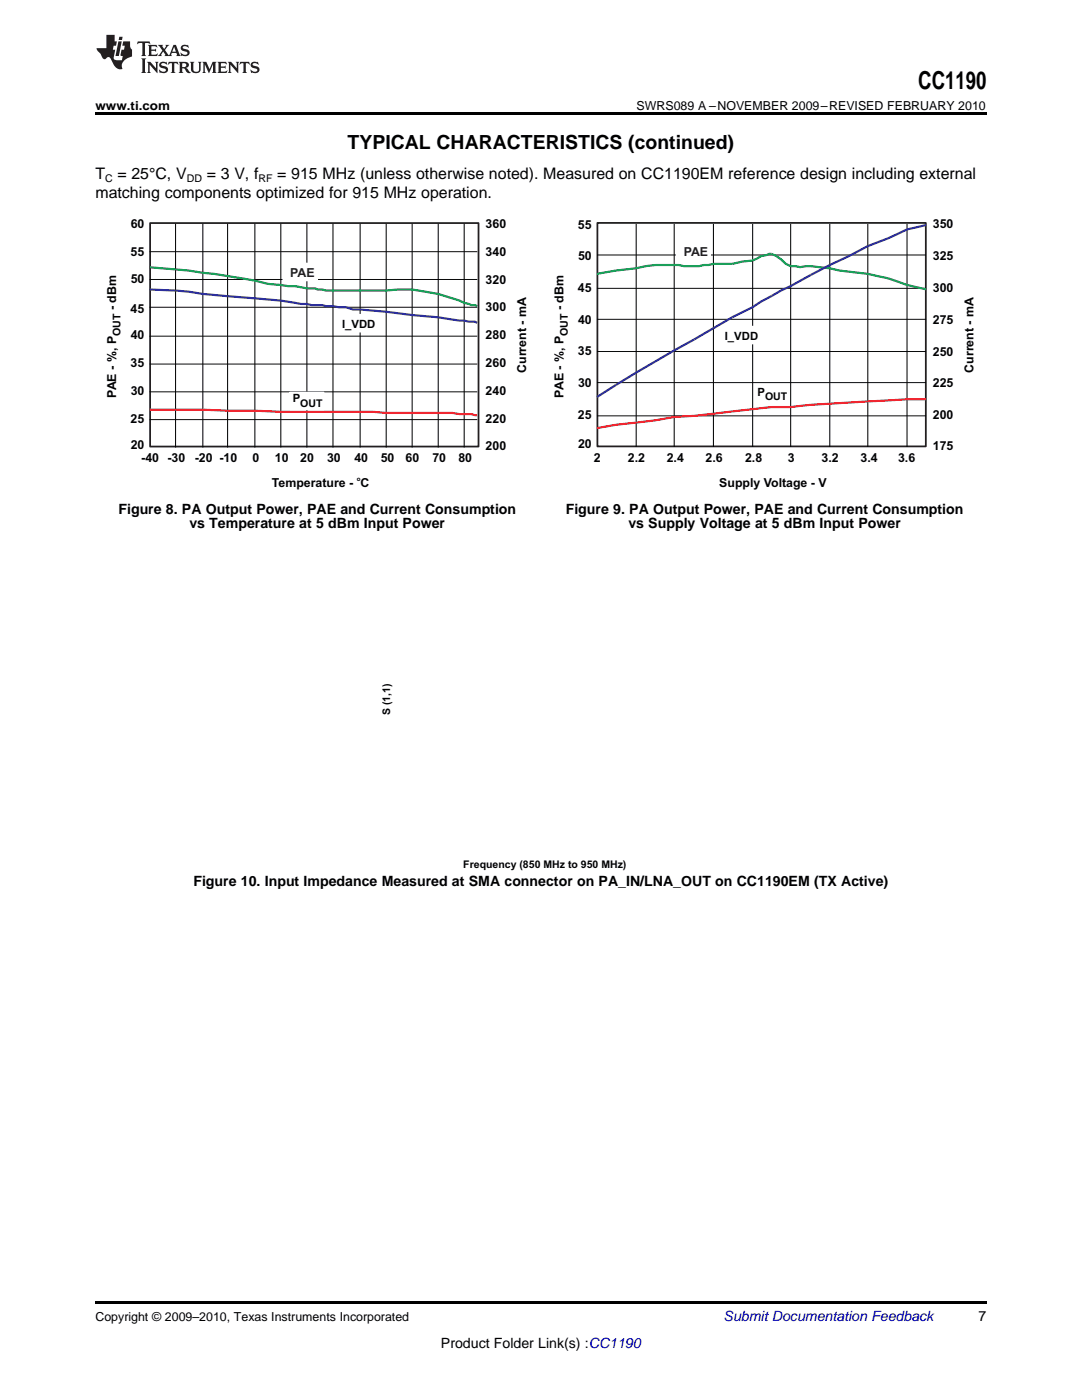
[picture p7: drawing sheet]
<svg xmlns="http://www.w3.org/2000/svg" width="216mm" height="279mm" viewBox="0 0 216 279" stroke-linecap="round" stroke-linejoin="round" font-family="sans-serif">
<g fill="#231f20">
<path d="M27.5 8.3l-.1 .5 .4-.2h.6v.1v2.1l-.2 .4h1l-.3-.4v-2.1l.1-.1h.5l.5 .2-.2-.5zM29.5 9l.2 .3v1.5l-.2 .4h1.8l.2-.6a1.04 1.04 0 0 1-1.3 .2v-.7h.6l.3 .2v-.6l-.3 .2h-.6v-.6l.8-.1 .4 .3-.2-.5zM31.5 9l.9 1.1-.9 1.1h.8l-.2-.2 .5-.7 .4 .7-.2 .2h1.5l-.1-.2 .1-.4h.9l.1 .4-.2 .2h1l-.3-.3-.7-1.9h-.5l-.9 2-.8-1 .9-1h-.8l.1 .3-.3 .5-.4-.6 .2-.2zM34.7 9.3l.4 1h-.7zM36.3 9.1a.63 .63 0 0 0-.2 .7 .63 .63 0 0 0 .6 .4l.6 .2 .1 .2a.75 .75 0 0 1-.7 .4 .75 .75 0 0 1-.6-.5l.1 .7 .1-.1a1.11 1.11 0 0 0 1.5-.6 1.13 1.13 0 0 0-1.2-.8l-.1-.4a1.04 1.04 0 0 1 1.2 .2l-.2-.5-.1 .1-.5-.2zM28.2 11.7l.2 .3v2.2l-.2 .4h1l-.3-.4v-2.2l.3-.3zM29.3 12.3l.3 .4v1.5l-.3 .4h.8l-.2-.4v-1.3l1.5 1.7v-1.9l.2-.4h-.7l.2 .4v.9l-1.1-1.3zM32 12.5a.62 .62 0 0 0-.2 .7 .62 .62 0 0 0 .6 .4l.6 .1 .1 .3a.76 .76 0 0 1-.7 .3 .76 .76 0 0 1-.6-.4l.1 .7 .1-.1a1.11 1.11 0 0 0 1.5-.6 1.13 1.13 0 0 0-1.2-.8l-.1-.4a1.04 1.04 0 0 1 1.2 .2l-.2-.6-.1 .1-.5-.1zM33.7 12.3l-.2 .7a.61 .61 0 0 1 .8-.4v1.6l-.2 .4h.9l-.2-.4v-1.6a.63 .63 0 0 1 .8 .4l-.2-.7zM35.6 12.3l.3 .4v1.5l-.3 .4h1l-.2-.2v-.8l.5 .2a.76 .76 0 0 0 1.2 .7l-1-1a.58 .58 0 0 0 .6-.5 .58 .58 0 0 0-.5-.6zM36.4 12.7l.1-.1a.45 .45 0 0 1 .5 .1 .45 .45 0 0 1 .1 .5l-.7 .2zM37.9 12.3l.2 .2a2.17 2.17 0 0 0 .3 1.9 .99 .99 0 0 0 1.6-.6v-1.1l.2-.4h-.7l.2 .2a1.92 1.92 0 0 1-.2 1.8 .6 .6 0 0 1-.9-.5v-1.1l.2-.4zM40.4 12.3l.2 .4v1.5l-.2 .4h.7l-.2-.4v-1.4l.8 1.8 .8-1.8v1.4l-.2 .4h.9l-.2-.4v-1.5l.2-.4h-.8l-.6 1.5-.6-1.5zM43.4 12.3l.2 .4v1.5l-.2 .4h1.8l.2-.6a1.04 1.04 0 0 1-1.3 .2v-.7h.5l.4 .2v-.6l-.4 .2h-.5v-.7h.8l.3 .3-.1-.6zM45.5 12.3l.2 .4v1.5l-.2 .4h.7l-.2-.4v-1.3l1.5 1.7v-1.9l.2-.4h-.7l.2 .4v.9l-1.1-1.3zM47.9 12.3l-.1 .7a.61 .61 0 0 1 .8-.4v1.6l-.3 .4h1l-.3-.4 .1-1.6a.63 .63 0 0 1 .7 .4l-.1-.7zM50.2 12.5a.62 .62 0 0 0-.2 .7 .62 .62 0 0 0 .6 .4l.6 .1 .2 .3a.76 .76 0 0 1-.8 .3 .76 .76 0 0 1-.6-.4l.1 .7 .2-.1a1.11 1.11 0 0 0 1.5-.6 1.13 1.13 0 0 0-1.3-.8l-.1-.4a1.04 1.04 0 0 1 1.2 .2l-.1-.6-.2 .1-.5-.1z"/>
<path d="M21.2 7v2.6h-1.9l.1 .4 .7 .9a.91 .91 0 0 0 1 .9 .56 .56 0 0 1 .5-.4 .56 .56 0 0 1 .5 .3l.4 .8a1.53 1.53 0 0 0 1.9 1.2 1.54 1.54 0 0 1 1-2.1l.9-.3v-1.4a1.52 1.52 0 0 1-.3-1.6h-1.4l-.2 .8h.5l-.2 .8h-.4l-.2 1v.2l.4 .1-.2 .8a1.93 1.93 0 0 1-1.6-.2l.3-1.9h-.5l.2-.8h.4l.2-.8h-.4v-1.3zM23.6 8.3l-.6 2.9h.7l.6-2.9zM23.8 7.3l-.1 .7h.6l.2-.7z"/>
</g>
<path d="M30 44.5h65.5v44.6h-65.5z" fill="none" stroke="#231f20" stroke-width=".35"/>
<g fill="none" stroke="#010202" stroke-width=".2">
<path d="M29.9 55.8h65.3M29.9 50.2h65.3M35 44.7v44.6M40.5 44.7v44.6M45.4 44.7v44.6M50.9 44.7v44.6M56 44.7v44.6M61.2 44.7v44.6M66.4 44.7v44.6M71.9 44.7v44.6M77.1 44.7v44.6M82.2 44.7v44.6"/>
<path d="M87.4 44.7v44.6M92.6 44.7v44.6M29.9 78.2h65.3M29.9 72.7h65.3M29.9 67.1h65.3M29.9 61.3h65.3M29.9 83.7h65.3"/>
</g>
<path d="M29.9 81.8h10.6l15.5 .4h18.4l2.7 .2h13.2l1.4 .2h2.3l1.2 .3" fill="none" stroke="#ee1e28" stroke-width=".44"/>
<path d="M29.9 53.3l7.7 .7 5.2 .7 8.1 1.3 2.5 .7 4.1 .4h1.4l2.3 .5h1.7l.5 .2h.9l.7 .2h12.1a29.9 29.9 0 0 1 15.5 2.4l2.6 .7" fill="none" stroke="#05974a" stroke-width=".44"/>
<path d="M29.9 57.8l5.1 .2 10.4 1.1a163.4 163.4 0 0 1 16.8 1.8h2.1l.7 .2 4 .2 1.4 .5a301.9 301.9 0 0 1 21.3 2.2l3.1 .2 .4 .2" fill="none" stroke="#2e3090" stroke-width=".44"/>
<path d="M69.6 62.7h6.7v3.6h-6.7z" fill-rule="evenodd" fill="#fff"/>
<path d="M69.6 62.7h6.7v3.6h-6.7z" fill="none" stroke="#fff" stroke-width=".2"/>
<path d="M56.5 52.5h6.8v3.5h-6.8z" fill-rule="evenodd" fill="#fff"/>
<path d="M56.5 52.5h6.8v3.5h-6.8z" fill="none" stroke="#fff" stroke-width=".2"/>
<path d="M57.8 78.3h6.8v3.5h-6.8z" fill-rule="evenodd" fill="#fff"/>
<path d="M57.8 78.3h6.8v3.5h-6.8z" fill="none" stroke="#fff" stroke-width=".2"/>
<path d="M119.2 44.5h65.5v44.6h-65.5z" fill="none" stroke="#231f20" stroke-width=".35"/>
<g fill="none" stroke="#010202" stroke-width=".2">
<path d="M119.1 57.5h65.7M119.1 50.9h65.7M126.9 44.7v44.5M134.5 44.7v44.5M142.4 44.7v44.5M150.2 44.7v44.5M157.8 44.7v44.5M165.6 44.7v44.5M173.2 44.7v44.5M181 44.7v44.5M119.1 76.4h65.7M119.1 70.2h65.7"/>
<path d="M119.1 63.7h65.7M119.1 83h65.7"/>
</g>
<path d="M184.8 79.7a383 383 0 0 0-25.2 1.3l-1.8 .2a77 77 0 0 0-11.7 .9l-7.5 .9-4.1 .2-3.8 .7-7.8 .9-3.8 .6" fill="none" stroke="#ee1e28" stroke-width=".44"/>
<path d="M119.1 54.6l3.8-.6 4-.5a22.8 22.8 0 0 1 9.5-.4h3.1l2.9-.4h3.7l1.9-.5 2.2-.2 1.6-.9 1.2-.2a1.54 1.54 0 0 1 1.9 .2l1 .7a3.2 3.2 0 0 0 2.8 1.3l.9 .2 2.2-.2 3.8 .4 1.9 .5 1.9 .2a43.2 43.2 0 0 1 11.6 2.7l3.8 .8" fill="none" stroke="#05974a" stroke-width=".44"/>
<path d="M184.8 44.9l-3.8 .9-3.8 1.8-4 1.5-3.8 2-3.8 1.8-7.8 4.2-1.9 .9-4.1 2.2-1.6 1.1-4.1 2-19.2 11.1-7.8 4.8" fill="none" stroke="#2e3090" stroke-width=".44"/>
<path d="M135 48.4h6.8v3.5h-6.8z" fill-rule="evenodd" fill="#fff"/>
<path d="M135 48.4h6.8v3.5h-6.8z" fill="none" stroke="#fff" stroke-width=".2"/>
<path d="M145.9 65.1h6.8v3.5h-6.8z" fill-rule="evenodd" fill="#fff"/>
<path d="M145.9 65.1h6.8v3.5h-6.8z" fill="none" stroke="#fff" stroke-width=".2"/>
<path d="M19 259.7h177.8v.5h-177.8z" fill="#000"/>
<g fill="#fff">
<path d="M107.8 179h.3v.7h-.3z"/>
<path d="M152.4 107.5h.4v.7h-.4z"/>
<path d="M63.1 107.5h.4v.7h-.4z"/>
</g>
<path d="M19 22.5h177.8v.5h-177.8z" fill="#000"/>
<text font-size="4.9" x="183.2" y="17.8">CC1190</text>
<text font-size="3.9" x="69.4" y="29.7">TYPICAL CHARACTERISTICS (continued)</text>
<g font-size="3.2">
<text x="19" y="35.7">T</text>
<text x="23.4" y="35.7">= 25°C, V</text>
<text x="41.2" y="35.7">= 3 V, f</text>
<text x="55.3" y="35.7">= 915 MHz (unless otherwise noted). Measured on CC1190EM reference design including external</text>
<text x="19" y="39.6">matching components optimized for 915 MHz operation.</text>
</g>
<g font-size="2.8">
<text x="23.6" y="102.6">Figure 8. PA Output Power, PAE and Current Consumption</text>
<text x="37.8" y="105.4">vs Temperature at 5 dBm Input Power</text>
<text x="112.9" y="102.6">Figure 9. PA Output Power, PAE and Current Consumption</text>
<text x="125.4" y="105.4">vs Supply Voltage at 5 dBm Input Power</text>
<text x="38.6" y="176.9">Figure 10. Input Impedance Measured at SMA connector on PA_IN/LNA_OUT on CC1190EM (TX Active)</text>
<text x="195.3" y="263.6">7</text>
<text x="88" y="269">Product Folder Link(s) :CC1190</text>
</g>
<text font-size="2.8" fill="#0000c8" x="144.4" y="263.6">Submit Documentation Feedback</text>
<g font-size="2.5">
<text x="19" y="21.9">www.ti.com</text>
<text x="127" y="21.9">SWRS089 A –NOVEMBER 2009–REVISED FEBRUARY 2010</text>
<text x="19" y="263.6">Copyright © 2009–2010, Texas Instruments Incorporated</text>
</g>
<g font-size="2.5" fill="#010202">
<text x="26.1" y="45.5">60</text>
<text x="96.9" y="45.5">360</text>
<text x="115.3" y="45.8">55</text>
<text x="186.2" y="45.5">350</text>
<text x="26" y="51.1">55</text>
<text x="96.9" y="51.1">340</text>
<text x="115.3" y="51.9">50</text>
<text x="186.2" y="51.9">325</text>
<text x="26.1" y="56.5">50</text>
<text x="96.9" y="56.7">320</text>
<text x="115.3" y="58.3">45</text>
<text x="186.2" y="58.2">300</text>
<text x="23.2" y="61.9" transform="rotate(-90 23.2 61.9)">- dBm</text>
<text x="26" y="62.4">45</text>
<text x="96.9" y="62.1">300</text>
<text x="112.4" y="61.9" transform="rotate(-90 112.4 61.9)">- dBm</text>
<text x="115.3" y="64.6">40</text>
<text x="186.2" y="64.6">275</text>
<text x="26.1" y="67.7">40</text>
<text x="96.9" y="67.7">280</text>
<text x="115.3" y="70.9">35</text>
<text x="186.2" y="71">250</text>
<text x="26" y="73.2">35</text>
<text x="96.9" y="73.2">260</text>
<text x="105" y="74.4" transform="rotate(-90 105 74.4)">Current - mA</text>
<text x="115.3" y="77.2">30</text>
<text x="186.2" y="77.2">225</text>
<text x="194.3" y="74.4" transform="rotate(-90 194.3 74.4)">Current - mA</text>
<text x="23.2" y="79.4" transform="rotate(-90 23.2 79.4)">PAE - %, P</text>
<text x="26.1" y="78.8">30</text>
<text x="96.9" y="78.8">240</text>
<text x="112.4" y="79.4" transform="rotate(-90 112.4 79.4)">PAE - %, P</text>
<text x="115.3" y="83.6">25</text>
<text x="186.2" y="83.6">200</text>
<text x="26" y="84.4">25</text>
<text x="26.1" y="89.5">20</text>
<text x="96.9" y="89.8">200</text>
<text x="96.9" y="84.4">220</text>
<text x="115.3" y="89.5">20</text>
<text x="186.2" y="89.7">175</text>
<text x="28.2" y="92.2">-40 -30</text>
<text x="38.8" y="92.2">-20 -10</text>
<text x="50.4" y="92.2">0</text>
<text x="54.8" y="92.2">10</text>
<text x="59.9" y="92.2">20</text>
<text x="65.3" y="92.2">30</text>
<text x="70.7" y="92.2">40</text>
<text x="76" y="92.2">50</text>
<text x="80.9" y="92.2">60</text>
<text x="86.3" y="92.2">70</text>
<text x="91.5" y="92.2">80</text>
<text x="118.5" y="92.2">2</text>
<text x="125.3" y="92.2">2.2</text>
<text x="133" y="92.2">2.4</text>
<text x="140.8" y="92.2">2.6</text>
<text x="148.7" y="92.2">2.8</text>
<text x="157.2" y="92.2">3</text>
<text x="164" y="92.2">3.2</text>
<text x="171.7" y="92.2">3.4</text>
<text x="179.2" y="92.2">3.6</text>
<text x="54.3" y="97.2">Temperature - C</text>
<text x="143.5" y="97.2">Supply Voltage - V</text>
</g>
<g font-size="2.5" fill="#231f20">
<text x="136.4" y="51.2">PAE</text>
<text x="57.9" y="55.3">PAE</text>
</g>
<g font-size="2.3" fill="#010202">
<text x="68.3" y="65.5">I_VDD</text>
<text x="144.6" y="67.9">I_VDD</text>
<text x="58.4" y="80.3">P</text>
<text x="151.2" y="79">P</text>
</g>
<g font-size="2.1">
<text x="21" y="36.3">C</text>
<text x="37.3" y="36.3">DD</text>
<text x="51.6" y="36.3">RF</text>
</g>
<g font-size="2.1" fill="#010202">
<text x="24" y="67.1" transform="rotate(-90 24 67.1)">OUT</text>
<text x="113.3" y="67.1" transform="rotate(-90 113.3 67.1)">OUT</text>
<text x="59.9" y="81.1">OUT</text>
<text x="152.7" y="79.8">OUT</text>
<text x="77.9" y="142.7" transform="rotate(-90 77.9 142.7)">S (1,1)</text>
<text x="92.4" y="173.1">Frequency (850 MHz to 950 MHz)</text>
</g>
<text font-size="1.2" fill="#010202" x="71.2" y="96">o</text>
</svg>
